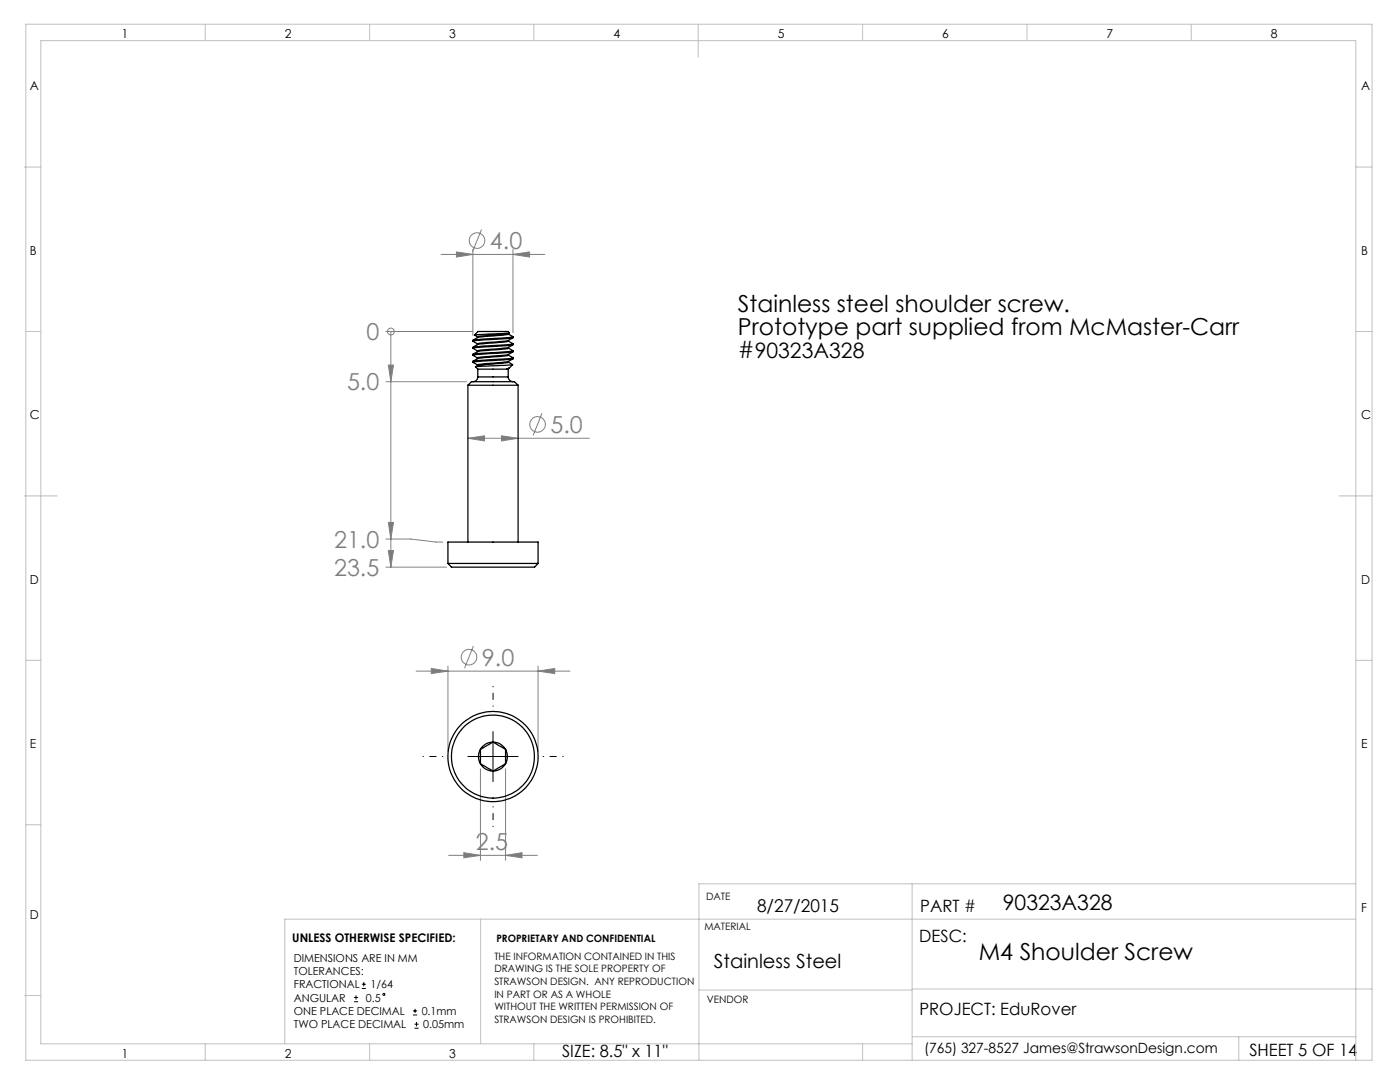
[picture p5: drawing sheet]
<svg xmlns="http://www.w3.org/2000/svg" width="279mm" height="216mm" viewBox="0 0 279 216" stroke-linecap="round" stroke-linejoin="round" font-family="sans-serif">
<g fill="none" stroke="#808080" stroke-width=".2">
<path d="M88 50.8h20.7M91.1 50.3l3.3 .5-3.3 .5zM94.4 49.8v17.1M96.1 45.8l-1.8 4.4M102.4 50.8l3.3-.5v1zM102.4 49.8v16.6M77 66.1h17.4M77 76.2h16.1M77.5 72.8h1l-.5 3.4zM78 66.1v47.1M78 66.1h.1M93.4 87.5l3.3-.5v1z"/>
<path d="M93.4 87.5h24.2M100.1 87l3.3 .5-3.3 .5zM108.2 82.4l-1.8 4.5M77 107.6h5l5 .6h1.4M77 113.2h12.1M77.5 104.2h1l-.5 3.4zM77.5 109.9h1l-.5 3.3zM83 133.9h30.7M86.1 133.4l3.3 .5-3.3 .5zM89.4 132.9v17.1M94.5 128.9l-1.8 4.4M107.4 133.9l3.3-.5v1z"/>
<path d="M107.4 132.9v17.1M95.9 153.4v18.3M100.9 153.4v18.3M89.5 170.7h17.7M92.6 170.1l3.3 .6-3.3 .5zM100.9 170.7l3.3-.6v1.1z"/>
<circle cx="95.2" cy="48" r="1.55"/>
<circle cx="78" cy="66.2" r=".68"/>
<circle cx="107.3" cy="84.7" r="1.56"/>
<circle cx="93.6" cy="131.1" r="1.55"/>
</g>
<g fill="none" stroke="#000" stroke-width=".2">
<path d="M93.4 151h10M98.4 146v10M70.7 199.9h.8M70.7 199h.8M71 198.6v.9M72.2 197.2h.8M72.2 196.4h.8M72.6 196v.8M82.4 202.5h.9M82.4 201.7h.9M82.7 205.2h.8M82.7 204.4h.8"/>
<path d="M82.8 201.3v.8M83.1 203.9v.9"/>
<circle cx="76.6" cy="198.4" r=".21"/>
</g>
<path d="M88.4 150.9h-4M98.4 140.9v-4M108.4 150.9h4M98.4 160.9v4" fill="none" stroke="#000" stroke-width=".2" stroke-dasharray="15.2 1.3 1.3 1.3" stroke-dashoffset="15.1"/>
<g fill="none" stroke="#c0c0c0" stroke-width=".2">
<path d="M5.2 4.8h268.6v206.8h-268.6zM41 4.8v3.3M73.8 4.8v3.3M106.5 4.8v3.3M139.3 4.8v6.6M172.2 4.8v3.3M205 4.8v3.3M237.7 4.8v3.3M4.9 33.3h3.2M270.5 33.3h3.3M5.2 66.1h2.9M270.5 66.1h3.3"/>
<path d="M4.9 99h6.5M267.3 99h6.5M5.2 131.8h2.9M270.5 131.8h3.3M5.2 164.6h2.9M182 176.4v35.2M270.6 176.4h-131.1v35.2M4.9 198.6h3.2M95.9 183.4v24.9M139.5 197.6h42.5M182 197.3h91.8M270.6 183.4h-213.8v24.9"/>
<path d="M41 208.3v3.3M73.8 208.3v3.3M106.5 208.3v3.3M172.2 208.3v3.3M182 208.3h-173.9v-200.2h262.4l.1 203.5M182 206.9h88.6M247.2 206.9v4.7"/>
</g>
<g fill="#808080">
<path d="M77.5 72.8h1l-.5 3.4zM77.5 104.2h1l-.5 3.4zM77.5 109.9h1l-.5 3.3z"/>
<path d="M93.4 87.5l3.3-.5v1zM100.1 87l3.3 .5-3.3 .5zM91.1 50.3l3.3 .5-3.3 .5zM102.4 50.8l3.3-.5v1zM86.1 133.4l3.3 .5-3.3 .5zM107.4 133.9l3.3-.5v1z"/>
<path d="M92.6 170.1l3.3 .6-3.3 .5zM100.9 170.7l3.3-.6v1.1z"/>
</g>
<g fill="none" stroke="#000" stroke-width=".25">
<path d="M93.4 76.9h10M93.4 76.9l.7-.7h8.6l.7 .7M93.4 76.9v31.3M94.4 67.9v.2M94.4 69.3v.2M94.4 70.7v.2M94.4 72.1v.2M94.7 66.9l.6 .3v.2M94.7 66.9l.7-.8h5.1a.96 .96 0 0 1 1.1 .3zM94.9 73.2l7.4-.4-.6 .6-.5 .2M94.9 73.2l.5 .5M95.3 68.6v.2"/>
<path d="M95.3 71.4v.2M95.3 72.8v.2M95.4 75.2a.96 .96 0 0 1-1 1M95.4 73.7h6M95.4 75.2h6M95.4 73.7v1.5M101.4 75.2a.96 .96 0 0 0 1 1M101.4 66.5l-5.5 .6-.6 .1M101.4 67.9l-6.1 .7M101.4 70.7l-6.1 .7M101.4 73.5l-.2 .1M101.4 73.7v1.5"/>
<path d="M101.5 67.9l-.1 .2-.5 .1-2.6 .2a7.8 7.8 0 0 0-3.4 .6l-.5 .3 8-.7M101.5 69.3l-.2 .3-3.9 .3a4.5 4.5 0 0 0-3 .8l8-.7M101.5 70.9l-3.9 .4a5 5 0 0 0-3.2 .8l7-.5 .9-.2M101.5 68.1l.9 .5M101.5 69.5l.9 .5M101.5 70.9l.9 .5M101.5 72.2l.8 .5M101.5 66.7l.9 .5M101.5 66.7l-3.5 .4a6 6 0 0 0-3.6 .8M101.5 72.1v.2l-.2 .1-3.4 .3a5.7 5.7 0 0 0-3 .5M101.5 69.3l-4.2 .4a2.75 2.75 0 0 0-2 .4v.1M101.5 73.6l-.1 .1"/>
<path d="M101.6 73.4l-.4 .2M101.6 66.4l-.1 .3M102.4 67.4l-8 .7 .9 .5M102.4 68.8l-8 .7 .9 .5M102.4 70a.37 .37 0 0 1-.6 .3l-7.4 .6 .9 .5M102.4 71.6l-8 .6 .9 .6M102.4 67.4l-.9 .5M102.4 68.8l-.9 .5M102.4 70.2l-.9 .5v.2M102.4 71.6a5.2 5.2 0 0 1-3.3 .8l-3.8 .4M102.4 67.4v-.2l-8 .7M102.4 68.6v.2"/>
<path d="M102.4 71.4v.2M103.4 76.9v31.3M89.4 112.4h18M89.4 112.4l.7 .8h16.6l.7-.8M89.4 112.4v-4.2h18v4.2M95.9 152.4l2.5 1.4M95.9 152.4a2.81 2.81 0 0 0 2.5 1.4M95.9 149.5a2.87 2.87 0 0 0 0 2.9M95.9 149.5v2.9M98.4 148.1a2.93 2.93 0 0 1 2.5 1.4M98.4 148.1l2.5 1.4M98.4 148.1a2.93 2.93 0 0 0-2.5 1.4"/>
<path d="M98.4 148.1l-2.5 1.4M100.9 152.4a2.81 2.81 0 0 1-2.5 1.4M100.9 152.4l-2.5 1.4M100.9 149.5v2.9M100.9 149.5a3.1 3.1 0 0 1 0 2.9"/>
<circle cx="98.4" cy="151" r="8.3"/>
<circle cx="98.4" cy="151" r="9"/>
</g>
<g font-size="4.7" fill="#808080">
<text x="97.8" y="49.7">4.0</text>
<text x="73.1" y="67.9">0</text>
<text x="69.3" y="77.9">5.0</text>
<text x="109.9" y="86.4">5.0</text>
<text x="66.7" y="109.3">21.0</text>
<text x="66.7" y="114.9">23.5</text>
<text x="96.2" y="132.8">9.0</text>
<text x="94.9" y="169.6">2.5</text>
</g>
<g font-size="4.7">
<text x="147.3" y="62.3">Stainless steel shoulder screw.</text>
<text x="147.3" y="66.9">Prototype part supplied from McMaster-Carr</text>
<text x="147.3" y="71.4">#90323A328</text>
<text x="195.3" y="191.5">M4 Shoulder Screw</text>
</g>
<text font-size="4.2" x="200.1" y="181.6">90323A328</text>
<text font-size="3.9" x="142.5" y="193.2">Stainless Steel</text>
<text font-size="3.5" x="151.1" y="182.1">8/27/2015</text>
<g font-size="3.4">
<text x="183.7" y="182">PART #</text>
<text x="183.5" y="187.9">DESC:</text>
<text x="183.5" y="202.5">PROJECT: EduRover</text>
<text x="112.2" y="211">SIZE: 8.5&quot; x 11&quot;</text>
<text x="249.3" y="210.7">SHEET 5 OF 14</text>
</g>
<text font-size="2.8" x="184.4" y="210.1">(765) 327-8527 James@StrawsonDesign.com</text>
<g font-size="2.5">
<text x="24.3" y="7.6">1</text>
<text x="56.8" y="7.6">2</text>
<text x="89.6" y="7.6">3</text>
<text x="122.4" y="7.6">4</text>
<text x="155.2" y="7.6">5</text>
<text x="188" y="7.6">6</text>
<text x="220.8" y="7.6">7</text>
<text x="253.6" y="7.6">8</text>
<text x="6" y="18">A</text>
<text x="271.7" y="18">A</text>
<text x="6" y="50.8">B</text>
<text x="271.7" y="50.8">B</text>
<text x="6" y="83.6">C</text>
<text x="271.7" y="83.7">C</text>
<text x="6" y="116.4">D</text>
<text x="271.7" y="116.4">D</text>
<text x="6" y="149.2">E</text>
<text x="271.7" y="149.2">E</text>
<text x="6" y="183.3">D</text>
<text x="271.7" y="182">F</text>
<text x="24.3" y="211">1</text>
<text x="56.8" y="211">2</text>
<text x="89.6" y="211">3</text>
</g>
<text font-size="2.4" x="58.3" y="187.9">UNLESS OTHERWISE SPECIFIED:</text>
<g font-size="2.2">
<text x="58.6" y="191.9">DIMENSIONS ARE IN MM</text>
<text x="58.6" y="194.6">TOLERANCES:</text>
<text x="58.6" y="197.2">FRACTIONAL</text>
<text x="73.9" y="197.2">1/64</text>
<text x="58.6" y="202.5">ONE PLACE DECIMAL</text>
<text x="58.6" y="199.9">ANGULAR</text>
<text x="73" y="199.9">0.5</text>
<text x="84.2" y="202.5">0.1mm</text>
<text x="58.6" y="205.2">TWO PLACE DECIMAL</text>
<text x="84.5" y="205.2">0.05mm</text>
</g>
<g font-size="2">
<text x="140.9" y="179.7">DATE</text>
<text x="140.6" y="185.6">MATERIAL</text>
<text x="98.7" y="191.5">THE INFORMATION CONTAINED IN THIS</text>
<text x="99.1" y="187.9">PROPRIETARY AND CONFIDENTIAL</text>
<text x="98.7" y="194">DRAWING IS THE SOLE PROPERTY OF</text>
<text x="98.7" y="196.6">STRAWSON DESIGN. ANY REPRODUCTION</text>
<text x="98.7" y="199.1">IN PART OR AS A WHOLE</text>
<text x="98.7" y="201.6">WITHOUT THE WRITTEN PERMISSION OF</text>
<text x="141" y="200.1">VENDOR</text>
<text x="98.7" y="204.1">STRAWSON DESIGN IS PROHIBITED.</text>
</g>
</svg>
